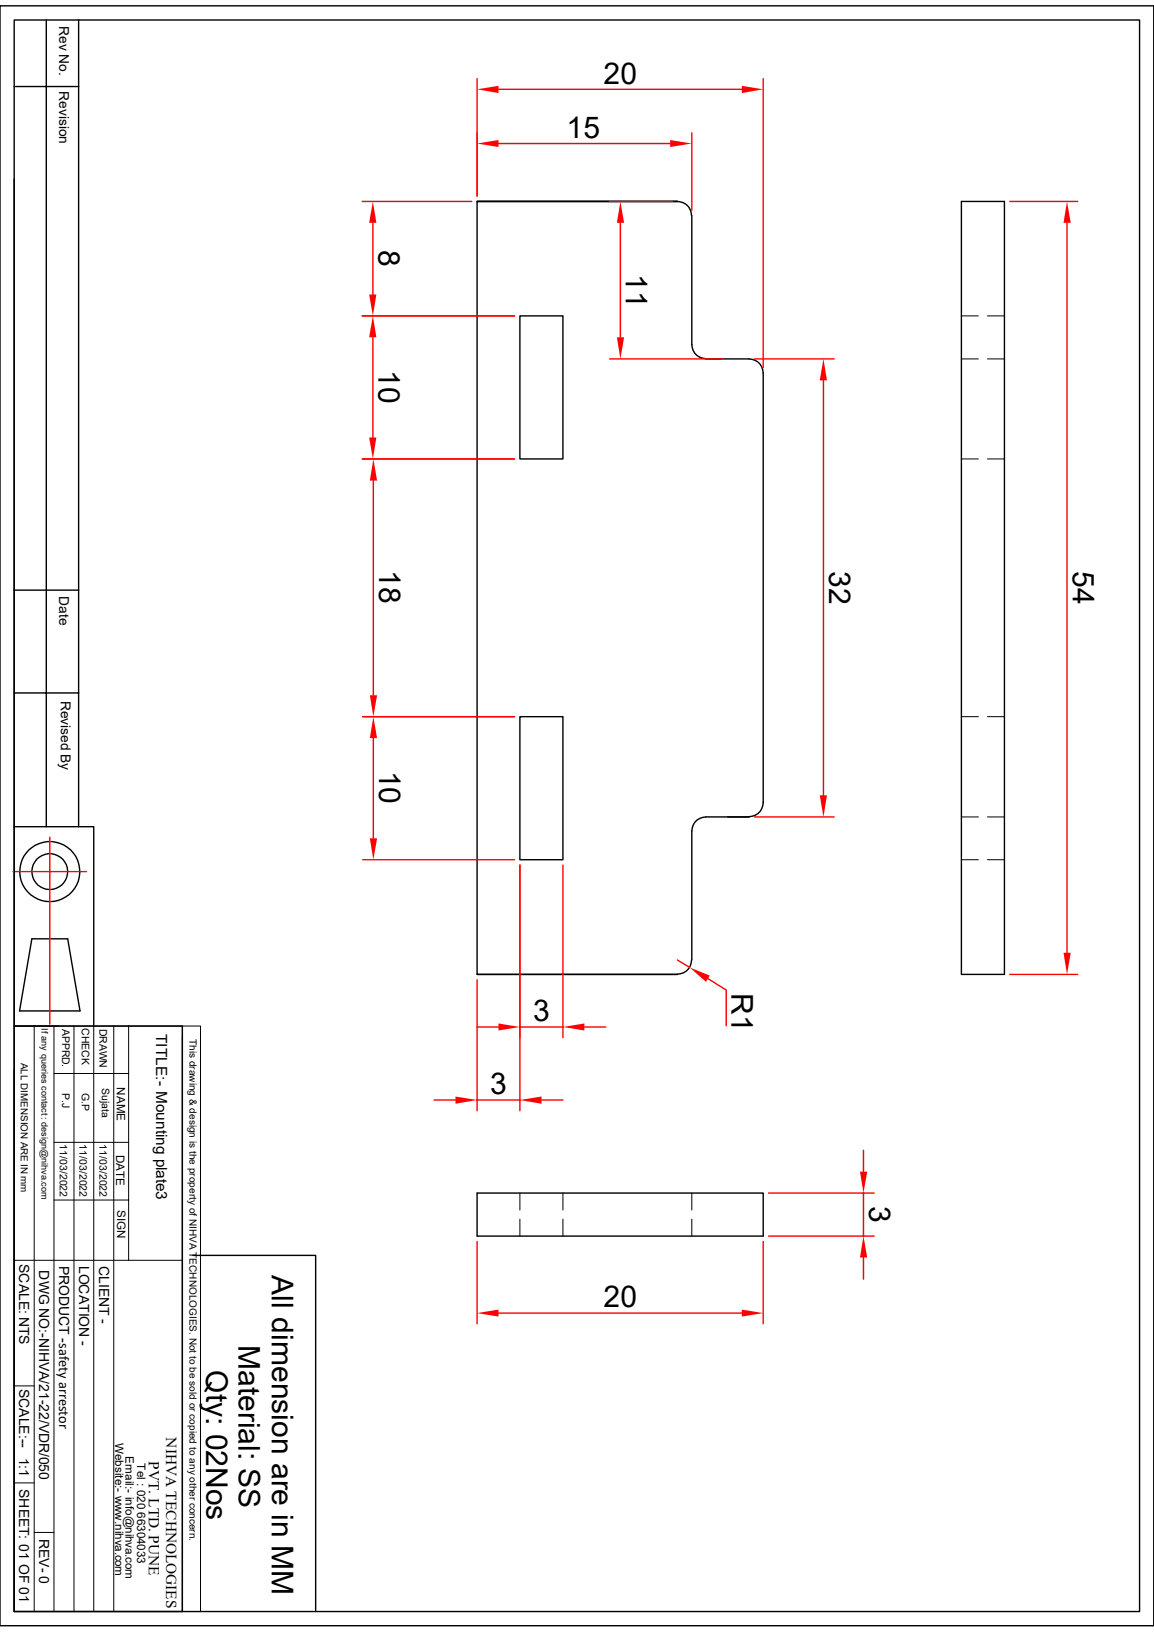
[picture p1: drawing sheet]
<svg xmlns="http://www.w3.org/2000/svg" width="210mm" height="297mm" viewBox="0 0 210 297" stroke-linecap="round" stroke-linejoin="round" font-family="sans-serif">
<g fill="none" stroke="#000" stroke-width=".25">
<path d="M0 1.1h210v294.8h-210zM2.6 3.6h204.8v289.7h-204.8zM2.6 15.7h11.7M8.4 3.6v146.9M14.3 3.6v146.9M2.6 32.6v117.9h14.5v36.2M86.8 36.7h36.5M123.3 36.7a2.56 2.56 0 0 1 2.6 2.5M123.3 36.7h-36.5v140.6h36.5h-36.5M125.9 39.2v23.5a2.56 2.56 0 0 0 2.6 2.6M175 36.7h7.8v140.6h-7.8zM94.6 57.5h7.8v26h-7.8z"/>
<path d="M128.5 65.3h7.8a2.56 2.56 0 0 1 2.6 2.6v78.1a2.56 2.56 0 0 1-2.6 2.6M2.6 107.4h11.7M2.6 126.1h11.7M94.6 130.4h7.8v26.1h-7.8zM2.6 150.5v36.2M136.3 148.7h-7.8a2.56 2.56 0 0 0-2.6 2.6v23.4M5.8 170.9h6.5l2.3 13.1h-11zM125.9 174.7a2.56 2.56 0 0 1-2.6 2.6M2.6 186.7h30.6v106.6h-30.6zM2.6 194.8v98.5M86.8 217.1h52.1v7.9h-52.1zM35.1 228.5h22.3v64.8"/>
<circle cx="9.1" cy="158.6" r="5.5"/>
<circle cx="9.1" cy="158.6" r="3.3"/>
</g>
<g fill="none" stroke="#000" stroke-width=".18">
<path d="M175 57.5h3.1M179.7 57.5h3.1M175 65.3h3.1M179.7 65.3h3.1M175 83.5h3.1M179.7 83.5h3.1M175 130.4h3.1M179.7 130.4h3.1M175 156.5h3.1M175 148.7h3.1M179.7 156.5h3.1M179.7 148.7h3.1"/>
<path d="M2.6 186.7h30.6M6.2 186.7v106.6M9.8 195.4h13.6M9.8 186.7v106.6M13.5 186.7v106.6M17.1 186.7v106.6M20.7 186.7v106.6M23.4 186.7v42.7M33.2 186.7h3.3v106.6h-3.3zM33.2 188.6v104.7M9.8 218.4h13.6M9.8 207.9h13.6"/>
<path d="M94.6 217.1v3.1M102.4 217.1v3.1M125.9 217.1v3.1M2.6 229.4h30.6M94.6 221.9v3.1M102.4 221.9v3.1M125.9 221.9v3.1M2.6 252.2h3.6M2.6 269.9h3.6M6.2 278.9h3.6"/>
</g>
<path d="M183.8 36.7h12.3M194.2 40.6v132.8M2.4 158.6h13.3M9.1 152.4v34M183.8 177.3h12.3" fill="none" stroke="#f00" stroke-width=".25"/>
<g fill="#f00">
<path d="M194.2 36.7l.7 3.9h-1.4z"/>
<path d="M193.5 173.4h1.4l-.7 3.9z"/>
</g>
<path d="M86.8 24.2v11.5M90.7 26.1h31.3M125.9 24.2v14.1" fill="none" stroke="#f00" stroke-width=".25"/>
<g fill="#f00">
<path d="M86.8 26.1l3.9-.6v1.3z"/>
<path d="M122 25.5l3.9 .6-3.9 .7z"/>
</g>
<path d="M86.8 14.3v21.4M90.7 16.3h44.3M138.9 14.3v52.6" fill="none" stroke="#f00" stroke-width=".25"/>
<g fill="#f00">
<path d="M86.8 16.3l3.9-.7v1.3z"/>
<path d="M135 15.6l3.9 .7-3.9 .6z"/>
</g>
<path d="M111 36.7h11.3M112.9 40.6v20.8M111 65.3h20.4" fill="none" stroke="#f00" stroke-width=".25"/>
<g fill="#f00">
<path d="M112.9 36.7l.7 3.9h-1.3z"/>
<path d="M112.3 61.4h1.3l-.7 3.9z"/>
</g>
<path d="M137.3 65.3h14.5M149.9 69.2v75.5M137.3 148.7h14.5" fill="none" stroke="#f00" stroke-width=".25"/>
<g fill="#f00">
<path d="M149.9 65.3l.6 3.9h-1.3z"/>
<path d="M149.2 144.7h1.3l-.6 4z"/>
</g>
<path d="M65.9 36.7h20M65.9 57.5h27.7M67.9 40.6v13" fill="none" stroke="#f00" stroke-width=".25"/>
<g fill="#f00">
<path d="M67.9 36.7l.6 3.9h-1.3z"/>
<path d="M67.2 53.6h1.3l-.6 3.9z"/>
</g>
<path d="M65.9 57.5h27.7M67.9 61.4v18.2M65.9 83.5h27.7" fill="none" stroke="#f00" stroke-width=".25"/>
<g fill="#f00">
<path d="M67.9 57.5l.6 3.9h-1.3z"/>
<path d="M67.2 79.6h1.3l-.6 3.9z"/>
</g>
<path d="M66 83.5h27.6M67.9 87.5v39M66 130.4h27.6" fill="none" stroke="#f00" stroke-width=".25"/>
<g fill="#f00">
<path d="M67.9 83.5l.7 4h-1.3z"/>
<path d="M67.3 126.5h1.3l-.7 3.9z"/>
</g>
<path d="M66 130.4h27.6M67.9 134.3v18.3M66 156.5h27.6" fill="none" stroke="#f00" stroke-width=".25"/>
<g fill="#f00">
<path d="M67.9 130.4l.7 3.9h-1.3z"/>
<path d="M67.3 152.6h1.3l-.7 3.9z"/>
</g>
<path d="M94.6 157.4v31.4M102.4 157.4v31.4M86.8 186.9h3.9M94.6 186.9h7.8M106.3 186.9h3.9" fill="none" stroke="#f00" stroke-width=".25"/>
<g fill="#f00">
<path d="M90.7 186.3l3.9 .6-3.9 .6z"/>
<path d="M102.4 186.9l3.9-.6v1.2z"/>
</g>
<path d="M86.8 225.9v15M90.7 239h44.3M138.9 225.9v15" fill="none" stroke="#f00" stroke-width=".25"/>
<g fill="#f00">
<path d="M135 238.3l3.9 .7-3.9 .6z"/>
<path d="M86.8 239l3.9-.7v1.3z"/>
</g>
<path d="M139.9 217.1h19.2M157.1 209.3v3.9M157.1 217.1v7.9M139.9 225h19.2M157.1 228.9v3.9" fill="none" stroke="#f00" stroke-width=".25"/>
<g fill="#f00">
<path d="M156.5 213.2h1.3l-.7 3.9z"/>
<path d="M157.1 225l.7 3.9h-1.3z"/>
</g>
<path d="M123.3 174.7l2.2 1.4M128.8 178.1l3.4 2.1v6.5" fill="none" stroke="#f00" stroke-width=".25"/>
<path d="M125.5 176.1l3.7 1.4-.7 1.2z" fill="#f00"/>
<path d="M94.6 157.4v44.7M86.8 178.3v23.8M79 200.2h3.9M86.8 200.2h7.8M98.6 200.2h3.8" fill="none" stroke="#f00" stroke-width=".25"/>
<g fill="#f00">
<path d="M82.9 199.6l3.9 .6-3.9 .7z"/>
<path d="M94.6 200.2l4-.6v1.3z"/>
</g>
<g font-size="5.5">
<text x="109.9" y="15.2">20</text>
<text x="103.1" y="25.1">15</text>
<text x="68.9" y="45.6" transform="rotate(90 68.9 45.6)">8</text>
<text x="113.9" y="50" transform="rotate(90 113.9 50)">11</text>
<text x="68.9" y="67.3" transform="rotate(90 68.9 67.3)">10</text>
<text x="69" y="103.8" transform="rotate(90 69 103.8)">18</text>
<text x="150.9" y="104" transform="rotate(90 150.9 104)">32</text>
<text x="195.2" y="104" transform="rotate(90 195.2 104)">54</text>
<text x="69" y="140.2" transform="rotate(90 69 140.2)">10</text>
<text x="97" y="185.8">3</text>
<text x="133.1" y="180.7" transform="rotate(90 133.1 180.7)">R1</text>
<text x="89.2" y="199.2">3</text>
<text x="158.2" y="219.5" transform="rotate(90 158.2 219.5)">3</text>
<text x="49.4" y="232.1" transform="rotate(90 49.4 232.1)">All dimension are in MM</text>
<text x="109.9" y="237.9">20</text>
<text x="43.4" y="244.7" transform="rotate(90 43.4 244.7)">Material: SS</text>
<text x="37.5" y="249.4" transform="rotate(90 37.5 249.4)">Qty: 02Nos</text>
</g>
<g font-size="2.8">
<text x="28.4" y="188.2" transform="rotate(90 28.4 188.2)">TITLE:- Mounting plate3</text>
<text x="30.3" y="261.6" transform="rotate(90 30.3 261.6)">NIHVA TECHNOLOGIES</text>
<text x="27.1" y="265.9" transform="rotate(90 27.1 265.9)">PVT. LTD. PUNE</text>
</g>
<g font-size="2.5">
<text x="10.8" y="4.7" transform="rotate(90 10.8 4.7)">Rev No.</text>
<text x="10.8" y="16.6" transform="rotate(90 10.8 16.6)">Revision</text>
<text x="10.8" y="108.5" transform="rotate(90 10.8 108.5)">Date</text>
<text x="11" y="127.5" transform="rotate(90 11 127.5)">Revised By</text>
<text x="3.5" y="230" transform="rotate(90 3.5 230)">SCALE: NTS</text>
<text x="7.2" y="231.2" transform="rotate(90 7.2 231.2)">DWG NO:-NIHVA/21-22/VDR/050</text>
<text x="10.8" y="230.3" transform="rotate(90 10.8 230.3)">PRODUCT -safety arrestor</text>
<text x="14.4" y="230.3" transform="rotate(90 14.4 230.3)">LOCATION -</text>
<text x="18" y="230.4" transform="rotate(90 18 230.4)">CLIENT -</text>
<text x="3.5" y="252.7" transform="rotate(90 3.5 252.7)">SCALE:--</text>
<text x="3.5" y="265.3" transform="rotate(90 3.5 265.3)">1:1</text>
<text x="3.5" y="271" transform="rotate(90 3.5 271)">SHEET: 01 OF 01</text>
<text x="7.2" y="280" transform="rotate(90 7.2 280)">REV- 0</text>
</g>
<g font-size="2.1">
<text x="21.3" y="197.9" transform="rotate(90 21.3 197.9)">NAME</text>
<text x="21.1" y="210.1" transform="rotate(90 21.1 210.1)">DATE</text>
<text x="21.3" y="220.2" transform="rotate(90 21.3 220.2)">SIGN</text>
<text x="21" y="262.6" transform="rotate(90 21 262.6)">Website:- www.nihva.com</text>
<text x="22.9" y="265" transform="rotate(90 22.9 265)">Email:- info@nihva.com</text>
<text x="25" y="266.3" transform="rotate(90 25 266.3)">Tel : 020 66304033</text>
</g>
<g font-size="1.9">
<text x="11.3" y="187.2" transform="rotate(90 11.3 187.2)">APPRD.</text>
<text x="14.9" y="187.1" transform="rotate(90 14.9 187.1)">CHECK</text>
<text x="18.1" y="187.2" transform="rotate(90 18.1 187.2)">DRAWN</text>
<text x="18.5" y="198" transform="rotate(90 18.5 198)">Sujata</text>
<text x="11.3" y="198.9" transform="rotate(90 11.3 198.9)">P.J</text>
<text x="14.9" y="199" transform="rotate(90 14.9 199)">G.P</text>
<text x="10.9" y="208.3" transform="rotate(90 10.9 208.3)">11/03/2022</text>
<text x="14.5" y="208.3" transform="rotate(90 14.5 208.3)">11/03/2022</text>
<text x="18.1" y="208.3" transform="rotate(90 18.1 208.3)">11/03/2022</text>
</g>
<g font-size="1.8">
<text x="34.5" y="189.1" transform="rotate(90 34.5 189.1)">This drawing &amp; design is the property of NIHVA TECHNOLOGIES. Not to be sold or copied to any other concern.</text>
<text x="3.8" y="193.4" transform="rotate(90 3.8 193.4)">ALL DIMENSION ARE IN mm</text>
</g>
<text font-size="1.7" x="7.5" y="187.2" transform="rotate(90 7.5 187.2)">If any queries contact : design@nihva.com</text>
</svg>
